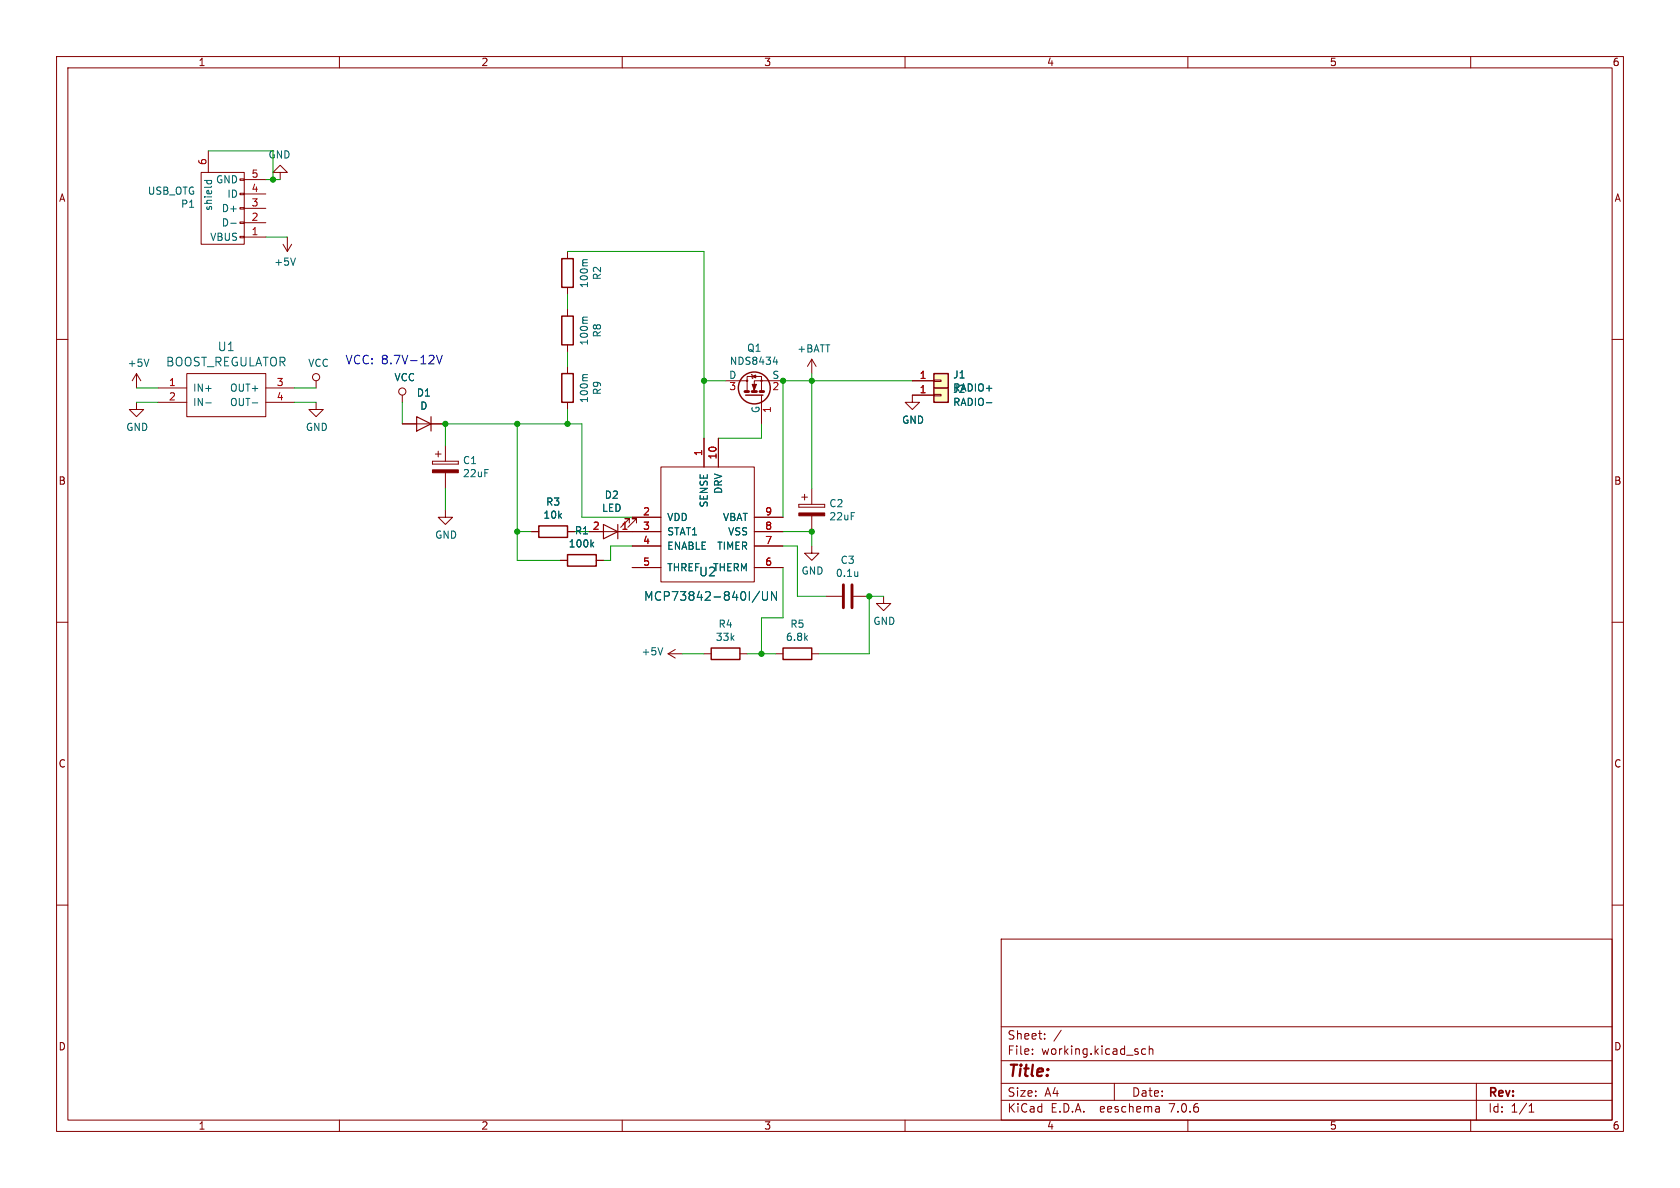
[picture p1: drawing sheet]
(kicad_sch (version 20230121) (generator eeschema)

 (paper "A4")

 (lib_symbols
  (symbol "buuc-rescue:+5V" (power) (pin_names (offset 0)) (in_bom yes) (on_board yes)
   (property "Reference" "#PWR" (at 0 -3.81 0) (effects (font (size 1.27 1.27)) hide))
   (property "Value" "+5V" (at 0 3.556 0) (effects (font (size 1.27 1.27))))
   (property "Footprint" "" (at 0 0 0) (effects (font (size 1.27 1.27)) hide))
   (property "Datasheet" "" (at 0 0 0) (effects (font (size 1.27 1.27)) hide))
   (symbol "+5V_0_1"
    (polyline (pts (xy -0.762 1.27) (xy 0 2.54)) (stroke (width 0) (type solid)) (fill (type none)))
    (polyline (pts (xy 0 0) (xy 0 2.54)) (stroke (width 0) (type solid)) (fill (type none)))
    (polyline (pts (xy 0 2.54) (xy 0.762 1.27)) (stroke (width 0) (type solid)) (fill (type none))))
   (symbol "+5V_1_1"
    (pin power_in line (at 0 0 90) (length 0) hide (name "+5V" (effects (font (size 1.27 1.27)))) (number "1" (effects (font (size 1.27 1.27)))))))
  (symbol "buuc-rescue:+BATT" (power) (pin_names (offset 0)) (in_bom yes) (on_board yes)
   (property "Reference" "#PWR" (at 0 -3.81 0) (effects (font (size 1.27 1.27)) hide))
   (property "Value" "+BATT" (at 0 3.556 0) (effects (font (size 1.27 1.27))))
   (property "Footprint" "" (at 0 0 0) (effects (font (size 1.27 1.27)) hide))
   (property "Datasheet" "" (at 0 0 0) (effects (font (size 1.27 1.27)) hide))
   (symbol "+BATT_0_1"
    (polyline (pts (xy -0.762 1.27) (xy 0 2.54)) (stroke (width 0) (type solid)) (fill (type none)))
    (polyline (pts (xy 0 0) (xy 0 2.54)) (stroke (width 0) (type solid)) (fill (type none)))
    (polyline (pts (xy 0 2.54) (xy 0.762 1.27)) (stroke (width 0) (type solid)) (fill (type none))))
   (symbol "+BATT_1_1"
    (pin power_in line (at 0 0 90) (length 0) hide (name "+BATT" (effects (font (size 1.27 1.27)))) (number "1" (effects (font (size 1.27 1.27)))))))
  (symbol "buuc-rescue:BOOST_REGULATOR" (pin_names (offset 1.016)) (in_bom yes) (on_board yes)
   (property "Reference" "U" (at -1.27 -5.08 0) (effects (font (size 1.524 1.524))))
   (property "Value" "BOOST_REGULATOR" (at 0 5.08 0) (effects (font (size 1.524 1.524))))
   (property "Footprint" "" (at 0 0 0) (effects (font (size 1.524 1.524)) hide))
   (property "Datasheet" "" (at 0 0 0) (effects (font (size 1.524 1.524)) hide))
   (symbol "BOOST_REGULATOR_0_1"
    (rectangle (start -7.62 3.81) (end 6.35 -3.81) (stroke (width 0) (type solid)) (fill (type none))))
   (symbol "BOOST_REGULATOR_1_1"
    (pin power_in line (at -12.7 1.27 0) (length 5.08) (name "IN+" (effects (font (size 1.27 1.27)))) (number "1" (effects (font (size 1.27 1.27)))))
    (pin power_in line (at -12.7 -1.27 0) (length 5.08) (name "IN-" (effects (font (size 1.27 1.27)))) (number "2" (effects (font (size 1.27 1.27)))))
    (pin power_out line (at 11.43 1.27 180) (length 5.08) (name "OUT+" (effects (font (size 1.27 1.27)))) (number "3" (effects (font (size 1.27 1.27)))))
    (pin power_out line (at 11.43 -1.27 180) (length 5.08) (name "OUT-" (effects (font (size 1.27 1.27)))) (number "4" (effects (font (size 1.27 1.27)))))))
  (symbol "buuc-rescue:C" (pin_numbers hide) (pin_names (offset 0.254)) (in_bom yes) (on_board yes)
   (property "Reference" "C" (at 0.635 2.54 0) (effects (font (size 1.27 1.27)) (justify left)))
   (property "Value" "C" (at 0.635 -2.54 0) (effects (font (size 1.27 1.27)) (justify left)))
   (property "Footprint" "" (at 0.9652 -3.81 0) (effects (font (size 1.27 1.27)) hide))
   (property "Datasheet" "" (at 0 0 0) (effects (font (size 1.27 1.27)) hide))
   (symbol "C_0_1"
    (polyline (pts (xy -2.032 -0.762) (xy 2.032 -0.762)) (stroke (width 0.508) (type solid)) (fill (type none)))
    (polyline (pts (xy -2.032 0.762) (xy 2.032 0.762)) (stroke (width 0.508) (type solid)) (fill (type none))))
   (symbol "C_1_1"
    (pin passive line (at 0 3.81 270) (length 2.794) (name "~" (effects (font (size 1.27 1.27)))) (number "1" (effects (font (size 1.27 1.27)))))
    (pin passive line (at 0 -3.81 90) (length 2.794) (name "~" (effects (font (size 1.27 1.27)))) (number "2" (effects (font (size 1.27 1.27)))))))
  (symbol "buuc-rescue:CP" (pin_numbers hide) (pin_names (offset 0.254)) (in_bom yes) (on_board yes)
   (property "Reference" "C" (at 0.635 2.54 0) (effects (font (size 1.27 1.27)) (justify left)))
   (property "Value" "CP" (at 0.635 -2.54 0) (effects (font (size 1.27 1.27)) (justify left)))
   (property "Footprint" "" (at 0.9652 -3.81 0) (effects (font (size 1.27 1.27)) hide))
   (property "Datasheet" "" (at 0 0 0) (effects (font (size 1.27 1.27)) hide))
   (symbol "CP_0_1"
    (rectangle (start -2.286 0.508) (end -2.286 1.016) (stroke (width 0) (type solid)) (fill (type none)))
    (rectangle (start -2.286 0.508) (end 2.286 0.508) (stroke (width 0) (type solid)) (fill (type none)))
    (polyline (pts (xy -1.778 2.286) (xy -0.762 2.286)) (stroke (width 0) (type solid)) (fill (type none)))
    (polyline (pts (xy -1.27 2.794) (xy -1.27 1.778)) (stroke (width 0) (type solid)) (fill (type none)))
    (rectangle (start 2.286 -0.508) (end -2.286 -1.016) (stroke (width 0) (type solid)) (fill (type outline)))
    (rectangle (start 2.286 1.016) (end -2.286 1.016) (stroke (width 0) (type solid)) (fill (type none)))
    (rectangle (start 2.286 1.016) (end 2.286 0.508) (stroke (width 0) (type solid)) (fill (type none))))
   (symbol "CP_1_1"
    (pin passive line (at 0 3.81 270) (length 2.794) (name "~" (effects (font (size 1.27 1.27)))) (number "1" (effects (font (size 1.27 1.27)))))
    (pin passive line (at 0 -3.81 90) (length 2.794) (name "~" (effects (font (size 1.27 1.27)))) (number "2" (effects (font (size 1.27 1.27)))))))
  (symbol "buuc-rescue:Conn_01x01" (pin_names (offset 1.016) hide) (in_bom yes) (on_board yes)
   (property "Reference" "J" (at 0 2.54 0) (effects (font (size 1.27 1.27))))
   (property "Value" "Conn_01x01" (at 0 -2.54 0) (effects (font (size 1.27 1.27))))
   (property "Footprint" "" (at 0 0 0) (effects (font (size 1.27 1.27)) hide))
   (property "Datasheet" "" (at 0 0 0) (effects (font (size 1.27 1.27)) hide))
   (symbol "Conn_01x01_1_1"
    (rectangle (start -1.27 0.127) (end 0 -0.127) (stroke (width 0.1524) (type solid)) (fill (type none)))
    (rectangle (start -1.27 1.27) (end 1.27 -1.27) (stroke (width 0.254) (type solid)) (fill (type background)))
    (pin passive line (at -5.08 0 0) (length 3.81) (name "Pin_1" (effects (font (size 1.27 1.27)))) (number "1" (effects (font (size 1.27 1.27)))))))
  (symbol "buuc-rescue:D" (pin_numbers hide) (pin_names (offset 1.016) hide) (in_bom yes) (on_board yes)
   (property "Reference" "D" (at 0 2.54 0) (effects (font (size 1.27 1.27))))
   (property "Value" "D" (at 0 -2.54 0) (effects (font (size 1.27 1.27))))
   (property "Footprint" "" (at 0 0 0) (effects (font (size 1.27 1.27)) hide))
   (property "Datasheet" "" (at 0 0 0) (effects (font (size 1.27 1.27)) hide))
   (symbol "D_0_1"
    (polyline (pts (xy -1.27 1.27) (xy -1.27 -1.27)) (stroke (width 0.2032) (type solid)) (fill (type none)))
    (polyline (pts (xy 1.27 0) (xy -1.27 0)) (stroke (width 0) (type solid)) (fill (type none)))
    (polyline (pts (xy 1.27 1.27) (xy 1.27 -1.27) (xy -1.27 0) (xy 1.27 1.27)) (stroke (width 0.2032) (type solid)) (fill (type none))))
   (symbol "D_1_1"
    (pin passive line (at -3.81 0 0) (length 2.54) (name "K" (effects (font (size 1.27 1.27)))) (number "1" (effects (font (size 1.27 1.27)))))
    (pin passive line (at 3.81 0 180) (length 2.54) (name "A" (effects (font (size 1.27 1.27)))) (number "2" (effects (font (size 1.27 1.27)))))))
  (symbol "buuc-rescue:GND" (power) (pin_names (offset 0)) (in_bom yes) (on_board yes)
   (property "Reference" "#PWR" (at 0 -6.35 0) (effects (font (size 1.27 1.27)) hide))
   (property "Value" "GND" (at 0 -3.81 0) (effects (font (size 1.27 1.27))))
   (property "Footprint" "" (at 0 0 0) (effects (font (size 1.27 1.27)) hide))
   (property "Datasheet" "" (at 0 0 0) (effects (font (size 1.27 1.27)) hide))
   (symbol "GND_0_1"
    (polyline (pts (xy 0 0) (xy 0 -1.27) (xy 1.27 -1.27) (xy 0 -2.54) (xy -1.27 -1.27) (xy 0 -1.27)) (stroke (width 0) (type solid)) (fill (type none))))
   (symbol "GND_1_1"
    (pin power_in line (at 0 0 270) (length 0) hide (name "GND" (effects (font (size 1.27 1.27)))) (number "1" (effects (font (size 1.27 1.27)))))))
  (symbol "buuc-rescue:LED" (pin_names (offset 1.016) hide) (in_bom yes) (on_board yes)
   (property "Reference" "D" (at 0 2.54 0) (effects (font (size 1.27 1.27))))
   (property "Value" "LED" (at 0 -2.54 0) (effects (font (size 1.27 1.27))))
   (property "Footprint" "" (at 0 0 0) (effects (font (size 1.27 1.27)) hide))
   (property "Datasheet" "" (at 0 0 0) (effects (font (size 1.27 1.27)) hide))
   (symbol "LED_0_1"
    (polyline (pts (xy -1.27 -1.27) (xy -1.27 1.27)) (stroke (width 0.2032) (type solid)) (fill (type none)))
    (polyline (pts (xy -1.27 0) (xy 1.27 0)) (stroke (width 0) (type solid)) (fill (type none)))
    (polyline (pts (xy 1.27 -1.27) (xy 1.27 1.27) (xy -1.27 0) (xy 1.27 -1.27)) (stroke (width 0.2032) (type solid)) (fill (type none)))
    (polyline (pts (xy -3.048 -0.762) (xy -4.572 -2.286) (xy -3.81 -2.286) (xy -4.572 -2.286) (xy -4.572 -1.524)) (stroke (width 0) (type solid)) (fill (type none)))
    (polyline (pts (xy -1.778 -0.762) (xy -3.302 -2.286) (xy -2.54 -2.286) (xy -3.302 -2.286) (xy -3.302 -1.524)) (stroke (width 0) (type solid)) (fill (type none))))
   (symbol "LED_1_1"
    (pin passive line (at -3.81 0 0) (length 2.54) (name "K" (effects (font (size 1.27 1.27)))) (number "1" (effects (font (size 1.27 1.27)))))
    (pin passive line (at 3.81 0 180) (length 2.54) (name "A" (effects (font (size 1.27 1.27)))) (number "2" (effects (font (size 1.27 1.27)))))))
  (symbol "buuc-rescue:MCP73842-840I/UN" (pin_names (offset 1.016)) (in_bom yes) (on_board yes)
   (property "Reference" "U" (at 5.08 6.35 0) (effects (font (size 1.524 1.524))))
   (property "Value" "MCP73842-840I/UN" (at 0 -17.78 0) (effects (font (size 1.524 1.524))))
   (property "Footprint" "" (at 0 0 0) (effects (font (size 1.524 1.524)) hide))
   (property "Datasheet" "" (at 0 0 0) (effects (font (size 1.524 1.524)) hide))
   (symbol "MCP73842-840I/UN_0_1"
    (rectangle (start -8.89 5.08) (end 7.62 -15.24) (stroke (width 0) (type solid)) (fill (type none))))
   (symbol "MCP73842-840I/UN_1_1"
    (pin input line (at -1.27 10.16 270) (length 5.08) (name "SENSE" (effects (font (size 1.27 1.27)))) (number "1" (effects (font (size 1.27 1.27)))))
    (pin output line (at 1.27 10.16 270) (length 5.08) (name "DRV" (effects (font (size 1.27 1.27)))) (number "10" (effects (font (size 1.27 1.27)))))
    (pin power_in line (at -13.97 -3.81 0) (length 5.08) (name "VDD" (effects (font (size 1.27 1.27)))) (number "2" (effects (font (size 1.27 1.27)))))
    (pin open_collector line (at -13.97 -6.35 0) (length 5.08) (name "STAT1" (effects (font (size 1.27 1.27)))) (number "3" (effects (font (size 1.27 1.27)))))
    (pin input line (at -13.97 -8.89 0) (length 5.08) (name "ENABLE" (effects (font (size 1.27 1.27)))) (number "4" (effects (font (size 1.27 1.27)))))
    (pin input line (at -13.97 -12.7 0) (length 5.08) (name "THREF" (effects (font (size 1.27 1.27)))) (number "5" (effects (font (size 1.27 1.27)))))
    (pin input line (at 12.7 -12.7 180) (length 5.08) (name "THERM" (effects (font (size 1.27 1.27)))) (number "6" (effects (font (size 1.27 1.27)))))
    (pin input line (at 12.7 -8.89 180) (length 5.08) (name "TIMER" (effects (font (size 1.27 1.27)))) (number "7" (effects (font (size 1.27 1.27)))))
    (pin input line (at 12.7 -6.35 180) (length 5.08) (name "VSS" (effects (font (size 1.27 1.27)))) (number "8" (effects (font (size 1.27 1.27)))))
    (pin input line (at 12.7 -3.81 180) (length 5.08) (name "VBAT" (effects (font (size 1.27 1.27)))) (number "9" (effects (font (size 1.27 1.27)))))))
  (symbol "buuc-rescue:NDS8434" (pin_names (offset 0)) (in_bom yes) (on_board yes)
   (property "Reference" "Q" (at 5.08 1.905 0) (effects (font (size 1.27 1.27)) (justify left)))
   (property "Value" "NDS8434" (at 5.08 0 0) (effects (font (size 1.27 1.27)) (justify left)))
   (property "Footprint" "SOIC" (at 5.08 -2.54 0) (effects (font (size 1.27 1.27) italic) (justify left) hide))
   (property "Datasheet" "" (at 0 0 0) (effects (font (size 1.27 1.27)) (justify left)))
   (symbol "NDS8434_0_1"
    (polyline (pts (xy 0.635 -1.016) (xy 0.635 -1.651)) (stroke (width 0.508) (type solid)) (fill (type none)))
    (polyline (pts (xy 0.635 0.381) (xy 0.635 -0.381)) (stroke (width 0.508) (type solid)) (fill (type none)))
    (polyline (pts (xy 0.635 1.651) (xy 0.635 1.016)) (stroke (width 0.508) (type solid)) (fill (type none)))
    (polyline (pts (xy 3.048 0.381) (xy 2.921 0.254)) (stroke (width 0) (type solid)) (fill (type none)))
    (polyline (pts (xy 3.048 0.381) (xy 3.556 0.381)) (stroke (width 0) (type solid)) (fill (type none)))
    (polyline (pts (xy 3.556 0.381) (xy 3.683 0.508)) (stroke (width 0) (type solid)) (fill (type none)))
    (polyline (pts (xy 0 1.524) (xy 0 -1.524) (xy 0 -1.524)) (stroke (width 0.254) (type solid)) (fill (type none)))
    (polyline (pts (xy 0.762 -1.27) (xy 2.54 -1.27) (xy 2.54 -2.54) (xy 2.54 -2.54)) (stroke (width 0) (type solid)) (fill (type none)))
    (polyline (pts (xy 0.762 1.27) (xy 2.54 1.27) (xy 2.54 2.54) (xy 2.54 2.54)) (stroke (width 0) (type solid)) (fill (type none)))
    (polyline (pts (xy 2.54 1.27) (xy 3.302 1.27) (xy 3.302 -1.27) (xy 2.54 -1.27)) (stroke (width 0) (type solid)) (fill (type none)))
    (polyline (pts (xy 3.302 0.381) (xy 3.048 -0.254) (xy 3.556 -0.254) (xy 3.302 0.381)) (stroke (width 0) (type solid)) (fill (type outline)))
    (polyline (pts (xy 0.762 0) (xy 1.27 0) (xy 2.54 0) (xy 2.54 -1.27) (xy 2.54 -1.27)) (stroke (width 0) (type solid)) (fill (type none)))
    (polyline (pts (xy 0.889 0) (xy 1.905 0.381) (xy 1.905 -0.381) (xy 0.889 0) (xy 1.016 0) (xy 1.016 0)) (stroke (width 0) (type solid)) (fill (type outline)))
    (circle (center 1.27 0) (radius 2.8194) (stroke (width 0.254) (type solid)) (fill (type none)))
    (circle (center 2.54 -1.27) (radius 0.127) (stroke (width 0) (type solid)) (fill (type none)))
    (circle (center 2.54 1.27) (radius 0.127) (stroke (width 0) (type solid)) (fill (type none))))
   (symbol "NDS8434_1_1"
    (pin passive line (at -5.08 -1.27 0) (length 5.08) (name "G" (effects (font (size 1.27 1.27)))) (number "1" (effects (font (size 1.27 1.27)))))
    (pin passive line (at 2.54 -5.08 90) (length 2.54) (name "S" (effects (font (size 1.27 1.27)))) (number "2" (effects (font (size 1.27 1.27)))))
    (pin passive line (at 2.54 5.08 270) (length 2.54) (name "D" (effects (font (size 1.27 1.27)))) (number "3" (effects (font (size 1.27 1.27)))))))
  (symbol "buuc-rescue:R" (pin_numbers hide) (pin_names (offset 0)) (in_bom yes) (on_board yes)
   (property "Reference" "R" (at 2.032 0 90) (effects (font (size 1.27 1.27))))
   (property "Value" "R" (at 0 0 90) (effects (font (size 1.27 1.27))))
   (property "Footprint" "" (at -1.778 0 90) (effects (font (size 1.27 1.27)) hide))
   (property "Datasheet" "" (at 0 0 0) (effects (font (size 1.27 1.27)) hide))
   (symbol "R_0_1"
    (rectangle (start -1.016 -2.54) (end 1.016 2.54) (stroke (width 0.254) (type solid)) (fill (type none))))
   (symbol "R_1_1"
    (pin passive line (at 0 3.81 270) (length 1.27) (name "~" (effects (font (size 1.27 1.27)))) (number "1" (effects (font (size 1.27 1.27)))))
    (pin passive line (at 0 -3.81 90) (length 1.27) (name "~" (effects (font (size 1.27 1.27)))) (number "2" (effects (font (size 1.27 1.27)))))))
  (symbol "buuc-rescue:USB_OTG-RESCUE-buuc" (pin_names (offset 1.016)) (in_bom yes) (on_board yes)
   (property "Reference" "P" (at 8.255 -3.175 0) (effects (font (size 1.27 1.27))))
   (property "Value" "USB_OTG-RESCUE-buuc" (at 0 5.08 0) (effects (font (size 1.27 1.27))))
   (property "Footprint" "" (at -1.27 -2.54 90) (effects (font (size 1.27 1.27))))
   (property "Datasheet" "" (at -1.27 -2.54 90) (effects (font (size 1.27 1.27))))
   (symbol "USB_OTG-RESCUE-buuc_0_1"
    (rectangle (start -6.35 -3.81) (end 6.35 3.81) (stroke (width 0) (type solid)) (fill (type none)))
    (rectangle (start -5.207 -3.81) (end -4.953 -3.048) (stroke (width 0) (type solid)) (fill (type none)))
    (rectangle (start -2.667 -3.81) (end -2.413 -3.048) (stroke (width 0) (type solid)) (fill (type none)))
    (rectangle (start -0.127 -3.81) (end 0.127 -3.048) (stroke (width 0) (type solid)) (fill (type none)))
    (rectangle (start 2.413 -3.81) (end 2.667 -3.048) (stroke (width 0) (type solid)) (fill (type none)))
    (rectangle (start 4.953 -3.81) (end 5.207 -3.048) (stroke (width 0) (type solid)) (fill (type none))))
   (symbol "USB_OTG-RESCUE-buuc_1_1"
    (pin power_out line (at -5.08 -7.62 90) (length 3.81) (name "VBUS" (effects (font (size 1.27 1.27)))) (number "1" (effects (font (size 1.27 1.27)))))
    (pin passive line (at -2.54 -7.62 90) (length 3.81) (name "D-" (effects (font (size 1.27 1.27)))) (number "2" (effects (font (size 1.27 1.27)))))
    (pin passive line (at 0 -7.62 90) (length 3.81) (name "D+" (effects (font (size 1.27 1.27)))) (number "3" (effects (font (size 1.27 1.27)))))
    (pin power_in line (at 2.54 -7.62 90) (length 3.81) (name "ID" (effects (font (size 1.27 1.27)))) (number "4" (effects (font (size 1.27 1.27)))))
    (pin power_in line (at 5.08 -7.62 90) (length 3.81) (name "GND" (effects (font (size 1.27 1.27)))) (number "5" (effects (font (size 1.27 1.27)))))
    (pin passive line (at 10.16 2.54 180) (length 3.81) (name "shield" (effects (font (size 1.27 1.27)))) (number "6" (effects (font (size 1.27 1.27)))))))
  (symbol "buuc-rescue:VCC" (power) (pin_names (offset 0)) (in_bom yes) (on_board yes)
   (property "Reference" "#PWR" (at 0 -3.81 0) (effects (font (size 1.27 1.27)) hide))
   (property "Value" "VCC" (at 0 3.81 0) (effects (font (size 1.27 1.27))))
   (property "Footprint" "" (at 0 0 0) (effects (font (size 1.27 1.27)) hide))
   (property "Datasheet" "" (at 0 0 0) (effects (font (size 1.27 1.27)) hide))
   (symbol "VCC_0_1"
    (polyline (pts (xy 0 0) (xy 0 1.27)) (stroke (width 0) (type solid)) (fill (type none)))
    (circle (center 0 1.905) (radius 0.635) (stroke (width 0) (type solid)) (fill (type none))))
   (symbol "VCC_1_1"
    (pin power_in line (at 0 0 90) (length 0) hide (name "VCC" (effects (font (size 1.27 1.27)))) (number "1" (effects (font (size 1.27 1.27))))))))

 (junction (at 134.62 115.57) (diameter 0) (color 0 0 0 0))
 (junction (at 91.44 93.98) (diameter 0) (color 0 0 0 0))
 (junction (at 124.46 67.31) (diameter 0) (color 0 0 0 0))
 (junction (at 78.74 74.93) (diameter 0) (color 0 0 0 0))
 (junction (at 91.44 74.93) (diameter 0) (color 0 0 0 0))
 (junction (at 138.43 67.31) (diameter 0) (color 0 0 0 0))
 (junction (at 143.51 67.31) (diameter 0) (color 0 0 0 0))
 (junction (at 100.33 74.93) (diameter 0) (color 0 0 0 0))
 (junction (at 143.51 93.98) (diameter 0) (color 0 0 0 0))
 (junction (at 153.67 105.41) (diameter 0) (color 0 0 0 0))
 (junction (at 48.26 31.75) (diameter 0) (color 0 0 0 0))

 (wire (pts (xy 100.33 44.45) (xy 124.46 44.45)) (stroke (width 0) (type default)))
 (wire (pts (xy 100.33 54.61) (xy 100.33 52.07)) (stroke (width 0) (type default)))
 (wire (pts (xy 78.74 86.36) (xy 78.74 90.17)) (stroke (width 0) (type default)))
 (wire (pts (xy 143.51 93.98) (xy 138.43 93.98)) (stroke (width 0) (type default)))
 (wire (pts (xy 124.46 44.45) (xy 124.46 67.31)) (stroke (width 0) (type default)))
 (wire (pts (xy 91.44 93.98) (xy 91.44 99.06)) (stroke (width 0) (type default)))
 (wire (pts (xy 107.95 99.06) (xy 107.95 96.52)) (stroke (width 0) (type default)))
 (wire (pts (xy 100.33 74.93) (xy 100.33 72.39)) (stroke (width 0) (type default)))
 (wire (pts (xy 138.43 96.52) (xy 140.97 96.52)) (stroke (width 0) (type default)))
 (wire (pts (xy 102.87 91.44) (xy 102.87 74.93)) (stroke (width 0) (type default)))
 (wire (pts (xy 52.07 68.58) (xy 55.88 68.58)) (stroke (width 0) (type default)))
 (wire (pts (xy 153.67 105.41) (xy 156.21 105.41)) (stroke (width 0) (type default)))
 (wire (pts (xy 107.95 96.52) (xy 111.76 96.52)) (stroke (width 0) (type default)))
 (wire (pts (xy 143.51 93.98) (xy 143.51 96.52)) (stroke (width 0) (type default)))
 (wire (pts (xy 93.98 93.98) (xy 91.44 93.98)) (stroke (width 0) (type default)))
 (wire (pts (xy 48.26 26.67) (xy 36.83 26.67)) (stroke (width 0) (type default)))
 (wire (pts (xy 120.65 115.57) (xy 124.46 115.57)) (stroke (width 0) (type default)))
 (wire (pts (xy 140.97 105.41) (xy 146.05 105.41)) (stroke (width 0) (type default)))
 (wire (pts (xy 71.12 71.12) (xy 71.12 74.93)) (stroke (width 0) (type default)))
 (wire (pts (xy 124.46 67.31) (xy 124.46 77.47)) (stroke (width 0) (type default)))
 (wire (pts (xy 111.76 91.44) (xy 102.87 91.44)) (stroke (width 0) (type default)))
 (wire (pts (xy 100.33 64.77) (xy 100.33 62.23)) (stroke (width 0) (type default)))
 (wire (pts (xy 24.13 68.58) (xy 27.94 68.58)) (stroke (width 0) (type default)))
 (wire (pts (xy 48.26 31.75) (xy 46.99 31.75)) (stroke (width 0) (type default)))
 (wire (pts (xy 153.67 115.57) (xy 153.67 105.41)) (stroke (width 0) (type default)))
 (wire (pts (xy 132.08 115.57) (xy 134.62 115.57)) (stroke (width 0) (type default)))
 (wire (pts (xy 144.78 115.57) (xy 153.67 115.57)) (stroke (width 0) (type default)))
 (wire (pts (xy 140.97 96.52) (xy 140.97 105.41)) (stroke (width 0) (type default)))
 (wire (pts (xy 124.46 67.31) (xy 128.27 67.31)) (stroke (width 0) (type default)))
 (wire (pts (xy 106.68 99.06) (xy 107.95 99.06)) (stroke (width 0) (type default)))
 (wire (pts (xy 143.51 67.31) (xy 161.29 67.31)) (stroke (width 0) (type default)))
 (wire (pts (xy 49.53 31.75) (xy 48.26 31.75)) (stroke (width 0) (type default)))
 (wire (pts (xy 134.62 77.47) (xy 134.62 74.93)) (stroke (width 0) (type default)))
 (wire (pts (xy 48.26 31.75) (xy 48.26 26.67)) (stroke (width 0) (type default)))
 (wire (pts (xy 102.87 74.93) (xy 100.33 74.93)) (stroke (width 0) (type default)))
 (wire (pts (xy 143.51 66.04) (xy 143.51 67.31)) (stroke (width 0) (type default)))
 (wire (pts (xy 100.33 74.93) (xy 91.44 74.93)) (stroke (width 0) (type default)))
 (wire (pts (xy 101.6 93.98) (xy 104.14 93.98)) (stroke (width 0) (type default)))
 (wire (pts (xy 24.13 71.12) (xy 27.94 71.12)) (stroke (width 0) (type default)))
 (wire (pts (xy 138.43 100.33) (xy 138.43 109.22)) (stroke (width 0) (type default)))
 (wire (pts (xy 91.44 74.93) (xy 91.44 93.98)) (stroke (width 0) (type default)))
 (wire (pts (xy 134.62 109.22) (xy 134.62 115.57)) (stroke (width 0) (type default)))
 (wire (pts (xy 52.07 71.12) (xy 55.88 71.12)) (stroke (width 0) (type default)))
 (wire (pts (xy 91.44 74.93) (xy 78.74 74.93)) (stroke (width 0) (type default)))
 (wire (pts (xy 46.99 41.91) (xy 50.8 41.91)) (stroke (width 0) (type default)))
 (wire (pts (xy 138.43 67.31) (xy 143.51 67.31)) (stroke (width 0) (type default)))
 (wire (pts (xy 143.51 67.31) (xy 143.51 86.36)) (stroke (width 0) (type default)))
 (wire (pts (xy 127 77.47) (xy 134.62 77.47)) (stroke (width 0) (type default)))
 (wire (pts (xy 138.43 109.22) (xy 134.62 109.22)) (stroke (width 0) (type default)))
 (wire (pts (xy 134.62 115.57) (xy 137.16 115.57)) (stroke (width 0) (type default)))
 (wire (pts (xy 91.44 99.06) (xy 99.06 99.06)) (stroke (width 0) (type default)))
 (wire (pts (xy 138.43 91.44) (xy 138.43 67.31)) (stroke (width 0) (type default)))
 (wire (pts (xy 78.74 74.93) (xy 78.74 78.74)) (stroke (width 0) (type default)))

 (text "VCC: 8.7V-12V" (at 60.96 64.77 0) (effects (font (size 1.524 1.524)) (justify left bottom)))

 (symbol (lib_id "buuc-rescue:USB_OTG-RESCUE-buuc") (at 39.37 36.83 90) (unit 1) (in_bom yes) (on_board yes) (dnp no)
  (property "Reference" "P1" (at 34.5948 36.068 90) (effects (font (size 1.27 1.27)) (justify left)))
  (property "Value" "USB_OTG" (at 34.5948 33.7566 90) (effects (font (size 1.27 1.27)) (justify left)))
  (property "Footprint" "coddingtonbear/coddingtonbear.pretty:UJ2-MIBH-4-SMT" (at 41.91 38.1 90) (effects (font (size 1.27 1.27)) hide))
  (property "Datasheet" "" (at 41.91 38.1 90) (effects (font (size 1.27 1.27)))) (pin "1") (pin "2") (pin "3") (pin "4") (pin "5") (pin "6"))

 (symbol (lib_id "buuc-rescue:MCP73842-840I/UN") (at 125.73 87.63 0) (unit 1) (in_bom yes) (on_board yes) (dnp no)
  (property "Reference" "U2" (at 125.095 101.092 0) (effects (font (size 1.524 1.524))))
  (property "Value" "MCP73842-840I/UN" (at 125.73 105.41 0) (effects (font (size 1.524 1.524))))
  (property "Footprint" "adamgreig/agg-kicad/agg.pretty:MSOP-10" (at 125.73 87.63 0) (effects (font (size 1.524 1.524)) hide))
  (property "Datasheet" "" (at 125.73 87.63 0) (effects (font (size 1.524 1.524)) hide)) (pin "1") (pin "10") (pin "2") (pin "3") (pin "4") (pin "5") (pin "6") (pin "7") (pin "8") (pin "9"))

 (symbol (lib_id "buuc-rescue:BOOST_REGULATOR") (at 40.64 69.85 0) (unit 1) (in_bom yes) (on_board yes) (dnp no)
  (property "Reference" "U1" (at 40.005 61.2902 0) (effects (font (size 1.524 1.524))))
  (property "Value" "BOOST_REGULATOR" (at 40.005 63.9826 0) (effects (font (size 1.524 1.524))))
  (property "Footprint" "coddingtonbear/coddingtonbear.pretty:BOOST_REGULATOR" (at 40.64 69.85 0) (effects (font (size 1.524 1.524)) hide))
  (property "Datasheet" "" (at 40.64 69.85 0) (effects (font (size 1.524 1.524)) hide)) (pin "1") (pin "2") (pin "3") (pin "4"))

 (symbol (lib_id "buuc-rescue:+5V") (at 24.13 68.58 0) (unit 1) (in_bom yes) (on_board yes) (dnp no)
  (property "Reference" "#PWR01" (at 24.13 72.39 0) (effects (font (size 1.27 1.27)) hide))
  (property "Value" "+5V" (at 24.511 64.1858 0) (effects (font (size 1.27 1.27))))
  (property "Footprint" "" (at 24.13 68.58 0) (effects (font (size 1.27 1.27))))
  (property "Datasheet" "" (at 24.13 68.58 0) (effects (font (size 1.27 1.27)))) (pin "1"))

 (symbol (lib_id "buuc-rescue:GND") (at 24.13 71.12 0) (unit 1) (in_bom yes) (on_board yes) (dnp no)
  (property "Reference" "#PWR02" (at 24.13 77.47 0) (effects (font (size 1.27 1.27)) hide))
  (property "Value" "GND" (at 24.257 75.5142 0) (effects (font (size 1.27 1.27))))
  (property "Footprint" "" (at 24.13 71.12 0) (effects (font (size 1.27 1.27))))
  (property "Datasheet" "" (at 24.13 71.12 0) (effects (font (size 1.27 1.27)))) (pin "1"))

 (symbol (lib_id "buuc-rescue:GND") (at 55.88 71.12 0) (unit 1) (in_bom yes) (on_board yes) (dnp no)
  (property "Reference" "#PWR03" (at 55.88 77.47 0) (effects (font (size 1.27 1.27)) hide))
  (property "Value" "GND" (at 56.007 75.5142 0) (effects (font (size 1.27 1.27))))
  (property "Footprint" "" (at 55.88 71.12 0) (effects (font (size 1.27 1.27))))
  (property "Datasheet" "" (at 55.88 71.12 0) (effects (font (size 1.27 1.27)))) (pin "1"))

 (symbol (lib_id "buuc-rescue:GND") (at 49.53 31.75 180) (unit 1) (in_bom yes) (on_board yes) (dnp no)
  (property "Reference" "#PWR04" (at 49.53 25.4 0) (effects (font (size 1.27 1.27)) hide))
  (property "Value" "GND" (at 49.403 27.3558 0) (effects (font (size 1.27 1.27))))
  (property "Footprint" "" (at 49.53 31.75 0) (effects (font (size 1.27 1.27))))
  (property "Datasheet" "" (at 49.53 31.75 0) (effects (font (size 1.27 1.27)))) (pin "1"))

 (symbol (lib_id "buuc-rescue:VCC") (at 55.88 68.58 0) (unit 1) (in_bom yes) (on_board yes) (dnp no)
  (property "Reference" "#PWR05" (at 55.88 72.39 0) (effects (font (size 1.27 1.27)) hide))
  (property "Value" "VCC" (at 56.3118 64.1858 0) (effects (font (size 1.27 1.27))))
  (property "Footprint" "" (at 55.88 68.58 0) (effects (font (size 1.27 1.27))))
  (property "Datasheet" "" (at 55.88 68.58 0) (effects (font (size 1.27 1.27)))) (pin "1"))

 (symbol (lib_id "buuc-rescue:VCC") (at 71.12 71.12 0) (unit 1) (in_bom yes) (on_board yes) (dnp no)
  (property "Reference" "#PWR06" (at 71.12 74.93 0) (effects (font (size 1.27 1.27)) hide))
  (property "Value" "VCC" (at 71.5518 66.7258 0) (effects (font (size 1.27 1.27))))
  (property "Footprint" "" (at 71.12 71.12 0) (effects (font (size 1.27 1.27))))
  (property "Datasheet" "" (at 71.12 71.12 0) (effects (font (size 1.27 1.27)))) (pin "1"))

 (symbol (lib_id "buuc-rescue:CP") (at 78.74 82.55 0) (unit 1) (in_bom yes) (on_board yes) (dnp no)
  (property "Reference" "C1" (at 81.7372 81.3816 0) (effects (font (size 1.27 1.27)) (justify left)))
  (property "Value" "22uF" (at 81.7372 83.693 0) (effects (font (size 1.27 1.27)) (justify left)))
  (property "Footprint" "KiCad/Capacitors_SMD.pretty:C_1206_HandSoldering" (at 79.7052 86.36 0) (effects (font (size 1.27 1.27)) hide))
  (property "Datasheet" "" (at 78.74 82.55 0) (effects (font (size 1.27 1.27)))) (pin "1") (pin "2"))

 (symbol (lib_id "buuc-rescue:D") (at 74.93 74.93 180) (unit 1) (in_bom yes) (on_board yes) (dnp no)
  (property "Reference" "D1" (at 74.93 69.4436 0) (effects (font (size 1.27 1.27))))
  (property "Value" "D" (at 74.93 71.755 0) (effects (font (size 1.27 1.27))))
  (property "Footprint" "adamgreig/agg-kicad/agg.pretty:DO-214AA-SMB" (at 74.93 74.93 0) (effects (font (size 1.27 1.27)) hide))
  (property "Datasheet" "" (at 74.93 74.93 0) (effects (font (size 1.27 1.27)))) (pin "1") (pin "2"))

 (symbol (lib_id "buuc-rescue:GND") (at 78.74 90.17 0) (unit 1) (in_bom yes) (on_board yes) (dnp no)
  (property "Reference" "#PWR07" (at 78.74 96.52 0) (effects (font (size 1.27 1.27)) hide))
  (property "Value" "GND" (at 78.867 94.5642 0) (effects (font (size 1.27 1.27))))
  (property "Footprint" "" (at 78.74 90.17 0) (effects (font (size 1.27 1.27))))
  (property "Datasheet" "" (at 78.74 90.17 0) (effects (font (size 1.27 1.27)))) (pin "1"))

 (symbol (lib_id "buuc-rescue:R") (at 100.33 48.26 180) (unit 1) (in_bom yes) (on_board yes) (dnp no)
  (property "Reference" "R2" (at 105.5878 48.26 90) (effects (font (size 1.27 1.27))))
  (property "Value" "100m" (at 103.2764 48.26 90) (effects (font (size 1.27 1.27))))
  (property "Footprint" "coddingtonbear/coddingtonbear.pretty:0805_Milling" (at 102.108 48.26 90) (effects (font (size 1.27 1.27)) hide))
  (property "Datasheet" "" (at 100.33 48.26 0) (effects (font (size 1.27 1.27)))) (pin "1") (pin "2"))

 (symbol (lib_id "buuc-rescue:LED") (at 107.95 93.98 180) (unit 1) (in_bom yes) (on_board yes) (dnp no)
  (property "Reference" "D2" (at 108.1532 87.503 0) (effects (font (size 1.27 1.27))))
  (property "Value" "LED" (at 108.1532 89.8144 0) (effects (font (size 1.27 1.27))))
  (property "Footprint" "coddingtonbear/coddingtonbear.pretty:0805_Milling" (at 107.95 93.98 0) (effects (font (size 1.27 1.27)) hide))
  (property "Datasheet" "" (at 107.95 93.98 0) (effects (font (size 1.27 1.27)))) (pin "1") (pin "2"))

 (symbol (lib_id "buuc-rescue:R") (at 102.87 99.06 270) (unit 1) (in_bom yes) (on_board yes) (dnp no)
  (property "Reference" "R1" (at 102.87 93.8022 90) (effects (font (size 1.27 1.27))))
  (property "Value" "100k" (at 102.87 96.1136 90) (effects (font (size 1.27 1.27))))
  (property "Footprint" "coddingtonbear/coddingtonbear.pretty:0805_Milling" (at 102.87 97.282 90) (effects (font (size 1.27 1.27)) hide))
  (property "Datasheet" "" (at 102.87 99.06 0) (effects (font (size 1.27 1.27)))) (pin "1") (pin "2"))

 (symbol (lib_id "buuc-rescue:NDS8434") (at 133.35 69.85 90) (unit 1) (in_bom yes) (on_board yes) (dnp no)
  (property "Reference" "Q1" (at 133.35 61.5188 90) (effects (font (size 1.27 1.27))))
  (property "Value" "NDS8434" (at 133.35 63.8302 90) (effects (font (size 1.27 1.27))))
  (property "Footprint" "coddingtonbear/coddingtonbear.pretty:NDS8434" (at 135.89 64.77 0) (effects (font (size 1.27 1.27) italic) (justify left) hide))
  (property "Datasheet" "" (at 133.35 69.85 0) (effects (font (size 1.27 1.27)) (justify left))) (pin "1") (pin "2") (pin "3"))

 (symbol (lib_id "buuc-rescue:CP") (at 143.51 90.17 0) (unit 1) (in_bom yes) (on_board yes) (dnp no)
  (property "Reference" "C2" (at 146.5072 89.0016 0) (effects (font (size 1.27 1.27)) (justify left)))
  (property "Value" "22uF" (at 146.5072 91.313 0) (effects (font (size 1.27 1.27)) (justify left)))
  (property "Footprint" "KiCad/Capacitors_SMD.pretty:C_1206_HandSoldering" (at 144.4752 93.98 0) (effects (font (size 1.27 1.27)) hide))
  (property "Datasheet" "" (at 143.51 90.17 0) (effects (font (size 1.27 1.27)))) (pin "1") (pin "2"))

 (symbol (lib_id "buuc-rescue:GND") (at 143.51 96.52 0) (unit 1) (in_bom yes) (on_board yes) (dnp no)
  (property "Reference" "#PWR08" (at 143.51 102.87 0) (effects (font (size 1.27 1.27)) hide))
  (property "Value" "GND" (at 143.637 100.9142 0) (effects (font (size 1.27 1.27))))
  (property "Footprint" "" (at 143.51 96.52 0) (effects (font (size 1.27 1.27))))
  (property "Datasheet" "" (at 143.51 96.52 0) (effects (font (size 1.27 1.27)))) (pin "1"))

 (symbol (lib_id "buuc-rescue:+BATT") (at 143.51 66.04 0) (unit 1) (in_bom yes) (on_board yes) (dnp no)
  (property "Reference" "#PWR09" (at 143.51 69.85 0) (effects (font (size 1.27 1.27)) hide))
  (property "Value" "+BATT" (at 143.891 61.6458 0) (effects (font (size 1.27 1.27))))
  (property "Footprint" "" (at 143.51 66.04 0) (effects (font (size 1.27 1.27))))
  (property "Datasheet" "" (at 143.51 66.04 0) (effects (font (size 1.27 1.27)))) (pin "1"))

 (symbol (lib_id "buuc-rescue:GND") (at 161.29 69.85 0) (unit 1) (in_bom yes) (on_board yes) (dnp no)
  (property "Reference" "#PWR010" (at 161.29 76.2 0) (effects (font (size 1.27 1.27)) hide))
  (property "Value" "GND" (at 161.417 74.2442 0) (effects (font (size 1.27 1.27))))
  (property "Footprint" "" (at 161.29 69.85 0) (effects (font (size 1.27 1.27))))
  (property "Datasheet" "" (at 161.29 69.85 0) (effects (font (size 1.27 1.27)))) (pin "1"))

 (symbol (lib_id "buuc-rescue:R") (at 97.79 93.98 270) (unit 1) (in_bom yes) (on_board yes) (dnp no)
  (property "Reference" "R3" (at 97.79 88.7222 90) (effects (font (size 1.27 1.27))))
  (property "Value" "10k" (at 97.79 91.0336 90) (effects (font (size 1.27 1.27))))
  (property "Footprint" "coddingtonbear/coddingtonbear.pretty:0805_Milling" (at 97.79 92.202 90) (effects (font (size 1.27 1.27)) hide))
  (property "Datasheet" "" (at 97.79 93.98 0) (effects (font (size 1.27 1.27)))) (pin "1") (pin "2"))

 (symbol (lib_id "buuc-rescue:C") (at 149.86 105.41 270) (unit 1) (in_bom yes) (on_board yes) (dnp no)
  (property "Reference" "C3" (at 149.86 99.0092 90) (effects (font (size 1.27 1.27))))
  (property "Value" "0.1u" (at 149.86 101.3206 90) (effects (font (size 1.27 1.27))))
  (property "Footprint" "coddingtonbear/coddingtonbear.pretty:0805_Milling" (at 146.05 106.3752 0) (effects (font (size 1.27 1.27)) hide))
  (property "Datasheet" "" (at 149.86 105.41 0) (effects (font (size 1.27 1.27)))) (pin "1") (pin "2"))

 (symbol (lib_id "buuc-rescue:GND") (at 156.21 105.41 0) (unit 1) (in_bom yes) (on_board yes) (dnp no)
  (property "Reference" "#PWR011" (at 156.21 111.76 0) (effects (font (size 1.27 1.27)) hide))
  (property "Value" "GND" (at 156.337 109.8042 0) (effects (font (size 1.27 1.27))))
  (property "Footprint" "" (at 156.21 105.41 0) (effects (font (size 1.27 1.27))))
  (property "Datasheet" "" (at 156.21 105.41 0) (effects (font (size 1.27 1.27)))) (pin "1"))

 (symbol (lib_id "buuc-rescue:R") (at 128.27 115.57 270) (unit 1) (in_bom yes) (on_board yes) (dnp no)
  (property "Reference" "R4" (at 128.27 110.3122 90) (effects (font (size 1.27 1.27))))
  (property "Value" "33k" (at 128.27 112.6236 90) (effects (font (size 1.27 1.27))))
  (property "Footprint" "coddingtonbear/coddingtonbear.pretty:0805_Milling" (at 128.27 113.792 90) (effects (font (size 1.27 1.27)) hide))
  (property "Datasheet" "" (at 128.27 115.57 0) (effects (font (size 1.27 1.27)))) (pin "1") (pin "2"))

 (symbol (lib_id "buuc-rescue:R") (at 140.97 115.57 270) (unit 1) (in_bom yes) (on_board yes) (dnp no)
  (property "Reference" "R5" (at 140.97 110.3122 90) (effects (font (size 1.27 1.27))))
  (property "Value" "6.8k" (at 140.97 112.6236 90) (effects (font (size 1.27 1.27))))
  (property "Footprint" "coddingtonbear/coddingtonbear.pretty:0805_Milling" (at 140.97 113.792 90) (effects (font (size 1.27 1.27)) hide))
  (property "Datasheet" "" (at 140.97 115.57 0) (effects (font (size 1.27 1.27)))) (pin "1") (pin "2"))

 (symbol (lib_id "buuc-rescue:+5V") (at 120.65 115.57 90) (unit 1) (in_bom yes) (on_board yes) (dnp no)
  (property "Reference" "#PWR012" (at 124.46 115.57 0) (effects (font (size 1.27 1.27)) hide))
  (property "Value" "+5V" (at 117.3988 115.189 90) (effects (font (size 1.27 1.27)) (justify left)))
  (property "Footprint" "" (at 120.65 115.57 0) (effects (font (size 1.27 1.27))))
  (property "Datasheet" "" (at 120.65 115.57 0) (effects (font (size 1.27 1.27)))) (pin "1"))

 (symbol (lib_id "buuc-rescue:R") (at 100.33 68.58 180) (unit 1) (in_bom yes) (on_board yes) (dnp no)
  (property "Reference" "R9" (at 105.5878 68.58 90) (effects (font (size 1.27 1.27))))
  (property "Value" "100m" (at 103.2764 68.58 90) (effects (font (size 1.27 1.27))))
  (property "Footprint" "coddingtonbear/coddingtonbear.pretty:0805_Milling" (at 102.108 68.58 90) (effects (font (size 1.27 1.27)) hide))
  (property "Datasheet" "" (at 100.33 68.58 0) (effects (font (size 1.27 1.27)))) (pin "1") (pin "2"))

 (symbol (lib_id "buuc-rescue:R") (at 100.33 58.42 180) (unit 1) (in_bom yes) (on_board yes) (dnp no)
  (property "Reference" "R8" (at 105.5878 58.42 90) (effects (font (size 1.27 1.27))))
  (property "Value" "100m" (at 103.2764 58.42 90) (effects (font (size 1.27 1.27))))
  (property "Footprint" "coddingtonbear/coddingtonbear.pretty:0805_Milling" (at 102.108 58.42 90) (effects (font (size 1.27 1.27)) hide))
  (property "Datasheet" "" (at 100.33 58.42 0) (effects (font (size 1.27 1.27)))) (pin "1") (pin "2"))

 (symbol (lib_id "buuc-rescue:+5V") (at 50.8 41.91 180) (unit 1) (in_bom yes) (on_board yes) (dnp no)
  (property "Reference" "#PWR013" (at 50.8 38.1 0) (effects (font (size 1.27 1.27)) hide))
  (property "Value" "+5V" (at 50.419 46.3042 0) (effects (font (size 1.27 1.27))))
  (property "Footprint" "" (at 50.8 41.91 0) (effects (font (size 1.27 1.27))))
  (property "Datasheet" "" (at 50.8 41.91 0) (effects (font (size 1.27 1.27)))) (pin "1"))

 (symbol (lib_id "buuc-rescue:Conn_01x01") (at 166.37 67.31 0) (unit 1) (in_bom yes) (on_board yes) (dnp no)
  (property "Reference" "J1" (at 168.402 66.2432 0) (effects (font (size 1.27 1.27)) (justify left)))
  (property "Value" "RADIO+" (at 168.402 68.5546 0) (effects (font (size 1.27 1.27)) (justify left)))
  (property "Footprint" "coddingtonbear/coddingtonbear.pretty:TAB" (at 166.37 67.31 0) (effects (font (size 1.27 1.27)) hide))
  (property "Datasheet" "" (at 166.37 67.31 0) (effects (font (size 1.27 1.27)) hide)) (pin "1"))

 (symbol (lib_id "buuc-rescue:Conn_01x01") (at 166.37 69.85 0) (unit 1) (in_bom yes) (on_board yes) (dnp no)
  (property "Reference" "J2" (at 168.402 68.7832 0) (effects (font (size 1.27 1.27)) (justify left)))
  (property "Value" "RADIO-" (at 168.402 71.0946 0) (effects (font (size 1.27 1.27)) (justify left)))
  (property "Footprint" "coddingtonbear/coddingtonbear.pretty:TAB" (at 166.37 69.85 0) (effects (font (size 1.27 1.27)) hide))
  (property "Datasheet" "" (at 166.37 69.85 0) (effects (font (size 1.27 1.27)) hide)) (pin "1"))

 (sheet_instances (path "" (page "1"))))
